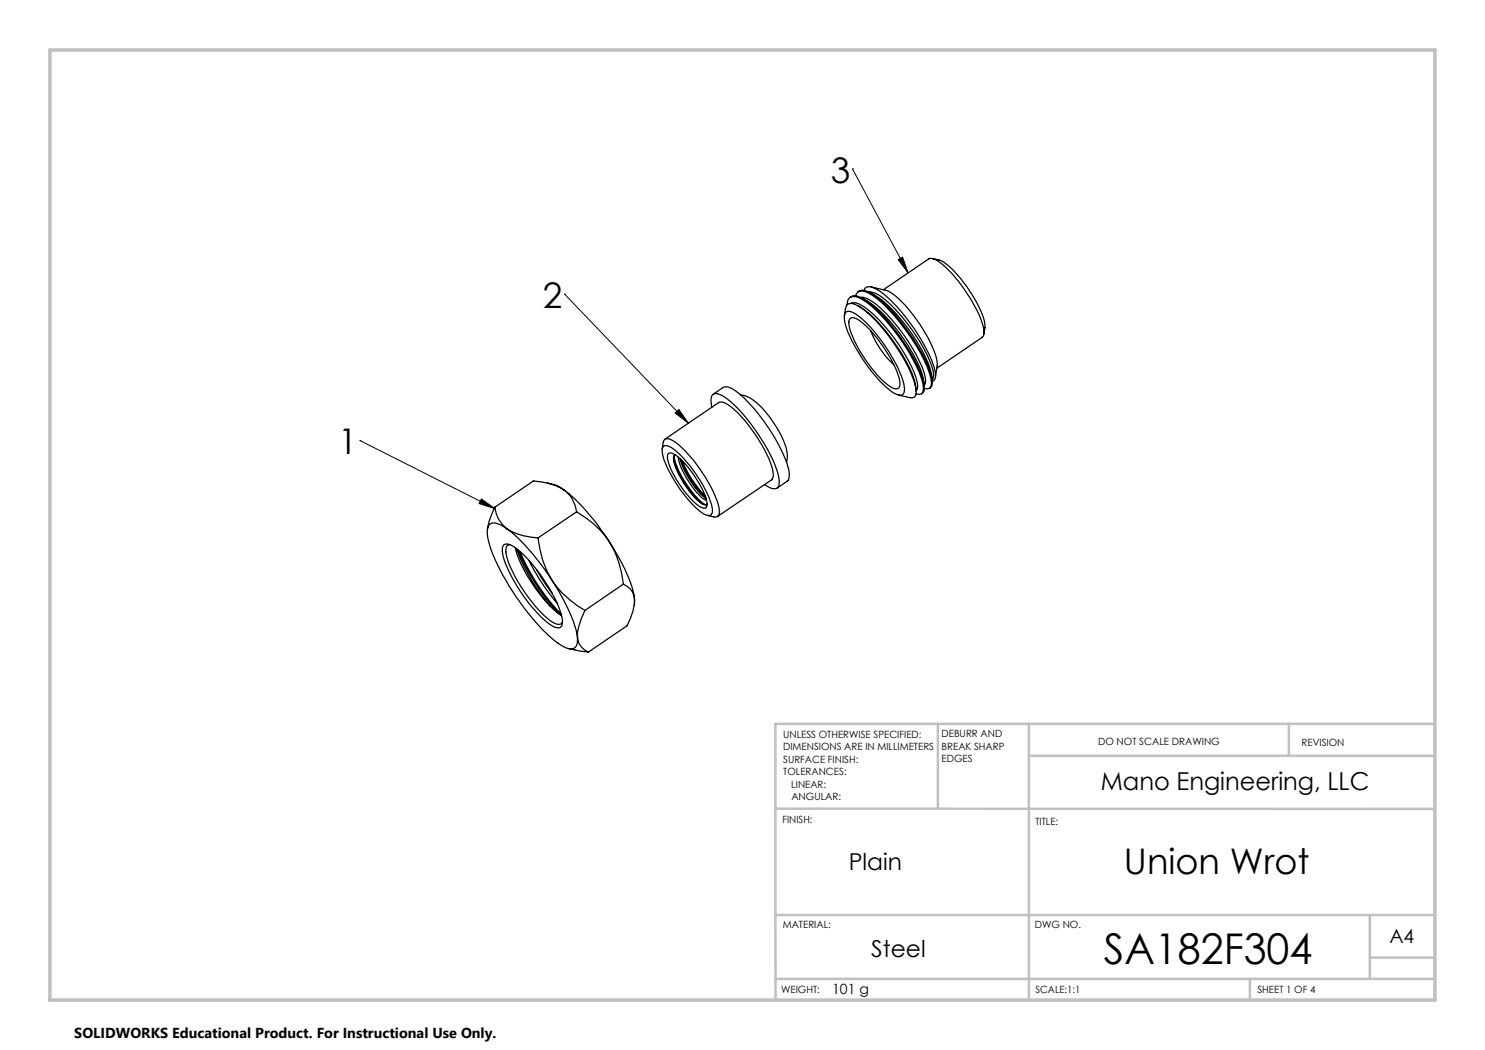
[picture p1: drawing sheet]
<svg xmlns="http://www.w3.org/2000/svg" width="297mm" height="210mm" viewBox="0 0 297 210" stroke-linecap="round" stroke-linejoin="round" font-family="sans-serif">
<g fill="none" stroke="#000" stroke-width=".25">
<path d="M170 59.5a1.73 1.73 0 0 1 2.1 0 27.7 27.7 0 0 1 8.8 9.1 25.7 25.7 0 0 1 3.9 8.1v1.5l-.3 .4M171.1 59.2a1.16 1.16 0 0 1 1.6-1 15 15 0 0 1 6.2 5 36.8 36.8 0 0 1 7 11.5l.4 1.9-.1 .6-.3 .4-.4 .2-.6-.1M171.6 58.4a1.77 1.77 0 0 1 2.1 0 25.1 25.1 0 0 1 7.7 7.6l1.1 1.5a25.7 25.7 0 0 1 3.9 8.1l.1 .9a1.28 1.28 0 0 1-.6 1.2M172.2 59.5l.4-.1a13.1 13.1 0 0 1 5.8 4.6 34.8 34.8 0 0 1 6.4 10.4l.3 1.8-.1 .6-.1 .2-.2-1.1M172.6 59.7l.9 .5M172.8 58.1l.2-.5 .5-.2a5.3 5.3 0 0 1 3.5 1.6 36.7 36.7 0 0 1 9.8 14.3 2.65 2.65 0 0 1-.1 2.9h-.3M173.7 58.4a4.5 4.5 0 0 1 3.1 1.4 35.5 35.5 0 0 1 9.6 13.6 2.62 2.62 0 0 1 0 2.5l-.1-1M174.2 58.6l.9 .6M174.2 57.4l2.9 .7a12.3 12.3 0 0 1 5.1 4.4 26.3 26.3 0 0 1 5.2 9.5l.1 .9-.4 2.6M175.1 59.2a27.5 27.5 0 0 1 8.5 9.4 17 17 0 0 1 2.7 6.3M176.7 58l9-6.2a2.3 2.3 0 0 1 2.3 .7 30 30 0 0 1 8.6 12.5l.1 .6a1.9 1.9 0 0 1-.3 1.9l-9 6.2M186.5 51.7a6.7 6.7 0 0 1 4.5 2.8 25.1 25.1 0 0 1 6 10.2v.8l-.2 1.3"/>
<path d="M142.6 78.8l2-1.3a2.26 2.26 0 0 1 2.4 .6 34.8 34.8 0 0 1 10.7 15.8l.1 .6a1.93 1.93 0 0 1-.4 1.8l-2 1.3M148.1 79h.2a8.4 8.4 0 0 1 5.1 3.8 16.3 16.3 0 0 1 4.1 8.5l-.2 1.2M168.9 63.1l.4-2.1 .5-.3a4.2 4.2 0 0 1 3.2 1.4 37.2 37.2 0 0 1 9.8 14.1 3.3 3.3 0 0 1 .1 3.2l-.5 .2-.4-.1M169.2 62.4a2.29 2.29 0 0 1 2.4 .7 31.1 31.1 0 0 1 9.1 13.6l.1 .5a1.23 1.23 0 0 1-.7 1.8h-.3a11.4 11.4 0 0 1-5-4.1 32.5 32.5 0 0 1-5.7-9.9l-.2-1.2a1.52 1.52 0 0 1 .3-1.4zM169.4 61a1.37 1.37 0 0 1 1.7-1.7 15 15 0 0 1 6.2 5 36.8 36.8 0 0 1 7 11.5 3.1 3.1 0 0 1 .1 2.9l-.5 .2-.7-.2M169.9 63.8a.99 .99 0 0 1 1.5 0 24.6 24.6 0 0 1 7.7 9.9l.9 2.5a1.32 1.32 0 0 1-.5 1.5 3 3 0 0 1-2.4-1 26.7 26.7 0 0 1-7.2-11.3 2.01 2.01 0 0 1 0-1.6zM170.1 60.7l.2-.1a4.2 4.2 0 0 1 3.3 1.4 34.7 34.7 0 0 1 9.6 13.5l.4 1.7-.2 .7-.2 .3M171.7 61.2l.2 .1M171.9 61.3a26.2 26.2 0 0 1 7.6 8.1l.9 1.4a17.7 17.7 0 0 1 2.7 6.2M173.5 60.2a32.6 32.6 0 0 1 10.9 14.5l.3 1.2M174.2 66.2a17.8 17.8 0 0 0 4.6 6.7M179.7 79l2.3 .5"/>
<path d="M183.1 77l.1 .7M184.5 78.6l-.2 .2M109.5 96.6a6.4 6.4 0 0 1 3.4 1.4M112.9 98a6.3 6.3 0 0 1 2.4 4.4M112.9 98a41.5 41.5 0 0 1 8.9 10.3M112.9 98a11.3 11.3 0 0 0-6.2-1.8l-7.7 5.3M132.4 89.8l.3-1.4a.93 .93 0 0 1 1.6-.4 19.7 19.7 0 0 1 6.3 6.7 18.6 18.6 0 0 1 3.3 7.5 .91 .91 0 0 1-.2 .9 .91 .91 0 0 1-.9 .3l-1.3-.3M132.6 89.3a1.62 1.62 0 0 1 2.1 .5 25.4 25.4 0 0 1 7.7 11.6 1.51 1.51 0 0 1-.3 1.7h-.3a6.7 6.7 0 0 1-3.8-2.7 25.7 25.7 0 0 1-5.5-9.6 1.88 1.88 0 0 1 .1-1.5zM133 87.8l10.8-7.3a2.26 2.26 0 0 1 2.2 .7 29.6 29.6 0 0 1 8.5 12.5l.1 .6a1.73 1.73 0 0 1-.3 1.7l-10.8 7.3M133.6 90.7a1.59 1.59 0 0 1 2 .7 20.9 20.9 0 0 1 5.7 8.7 1.38 1.38 0 0 1-.2 1.5l-.3 .1a7.2 7.2 0 0 1-3.5-2.9 15.4 15.4 0 0 1-3.8-7.5zM134.7 91.8a19 19 0 0 0 5.9 9.1M134.8 91.2a17.9 17.9 0 0 0 6.2 9.7l.2 .1"/>
<path d="M135 90.9a1.54 1.54 0 0 0-.2 1.7 18.4 18.4 0 0 0 5.3 7.9 .97 .97 0 0 0 1.3 .3M135.6 91.4a15.5 15.5 0 0 0 5.4 8.5l.3 .2M136 91.8a16.6 16.6 0 0 0 5.3 7.9M136.2 91.9a20.6 20.6 0 0 0 4.9 7.6M136.5 92.2a21.6 21.6 0 0 0 4.5 7M142.4 81.4l-.2-1a1.19 1.19 0 0 1 1-1.7 8.5 8.5 0 0 1 4.3 2.9 35.3 35.3 0 0 1 8.2 13.6l.1 .6a1.99 1.99 0 0 1-.4 1.9 2.69 2.69 0 0 1-2.5-.8M97.5 105.6v.2M99 101.5a6.2 6.2 0 0 0 2.4 4.3M99 101.5l-1.1 2.5-.4 1.6M100.8 108.9a2.26 2.26 0 0 1 2.4 .7 30.7 30.7 0 0 1 9.1 13.6l.2 .6a1.72 1.72 0 0 1-.5 1.7 2.98 2.98 0 0 1-2.5-1 31.8 31.8 0 0 1-8.8-13l-.2-1.2a1.4 1.4 0 0 1 .3-1.4zM101.4 105.8a41.5 41.5 0 0 1 9 10.3M101.4 105.8a11.9 11.9 0 0 0 6.2 1.8"/>
<path d="M101.4 105.8l-1.2-.8a1.86 1.86 0 0 0-2.4 0 4 4 0 0 0-.1 3.3 43.4 43.4 0 0 0 8.6 15.2 21.3 21.3 0 0 0 7 6.1 1.44 1.44 0 0 0 1.6 0 1.44 1.44 0 0 0 .6-1.5v-.6M102 108.9a1.02 1.02 0 0 0-.8 1.5 23.9 23.9 0 0 0 5.2 10 14.2 14.2 0 0 0 4.9 4.4 .84 .84 0 0 0 1.2-.4M103 109.6a28.7 28.7 0 0 0 8.7 13.2l.6 .4M103.3 109.8a37.4 37.4 0 0 0 6.7 11.4M103.6 110a41.4 41.4 0 0 0 8.4 12.9M104 110.3a40.7 40.7 0 0 0 8.2 12.5M105.8 112.1l2 3.7 2 2.8 1.6 2M107.3 113.9l1.9 3 1.2 1.7M107.6 107.6a19.6 19.6 0 0 0 2.8 8.5M110.4 116.1a18.6 18.6 0 0 0 6.6 6M110.4 116.1a31.2 31.2 0 0 1 5.1 11.4M115.3 102.4a19.3 19.3 0 0 1 6.5 5.9"/>
<path d="M115.3 102.4l-7.7 5.2M121.8 108.3a20 20 0 0 1 2.9 8.5M121.8 108.3a30.2 30.2 0 0 1 5.1 11.5M124.7 116.8a3.5 3.5 0 0 1 2.2 3M124.7 116.8l-7.7 5.3M126.9 119.8a11 11 0 0 1-1.5 5.4l-7.7 5.2M126.9 119.8v1.2M113.7 129.7l1.2 .3M114.9 130l2.8 .4M115.5 127.5a3.5 3.5 0 0 0 2.2 2.9M117 122.1a11.5 11.5 0 0 0-1.5 5.4"/>
</g>
<path d="M170.5 33.8h.1M170.5 33.8l11.1 20.8M112.9 58.8h.1M112.9 58.8l24.8 25.9M179.6 51.9l.9-.5 1.1 3.2zM72 88.1h.1M72 88.1l27 13.6M96.3 99.8l2.7 1.9-3.2-1zM135 82.6l.8-.7 1.9 2.8z" fill="none" stroke="#000" stroke-width=".2"/>
<path d="M187.6 144.8v16.9M205.8 144.8v55.2M205.8 151.2h81.2M257.8 144.8v6.4M287 144.8h-131.9v38.2M155.1 161.7l131.9 .1M155.1 183v17M155.1 183h131.9M155.1 195.8h131.9M250 195.8v4.2M274 183v12.8M274 191.5h13" fill="none" stroke="#c0c0c0" stroke-width=".5"/>
<path d="M10 10h277v190h-277z" fill="none" stroke="#c0c0c0" stroke-width=".7"/>
<path d="M96.3 99.8l2.7 1.9-3.2-1zM135 82.6l.8-.7 1.9 2.8zM179.6 51.9l.9-.5 1.1 3.2z" fill="#000"/>
<text font-size="8.5" x="220.8" y="192.7">SA182F304</text>
<g font-size="7.1">
<text x="166.2" y="36.5">3</text>
<text x="108.6" y="61.6">2</text>
<text x="67.6" y="90.9">1</text>
<text x="224.8" y="174.8">Union Wrot</text>
</g>
<text font-size="4.9" x="220.2" y="157.9">Mano Engineering, LLC</text>
<g font-size="4.7">
<text x="169.7" y="174">Plain</text>
<text x="174.2" y="191.3">Steel</text>
</g>
<text font-size="3.9" x="277.9" y="188.5">A4</text>
<text font-size="2.9" x="14.9" y="207.6">SOLIDWORKS Educational Product. For Instructional Use Only.</text>
<text font-size="2.8" x="166.4" y="198.7">101 g</text>
<g font-size="2">
<text x="156.6" y="147.5">UNLESS OTHERWISE SPECIFIED:</text>
<text x="188.3" y="147.5">DEBURR AND</text>
<text x="188.3" y="150">BREAK SHARP</text>
<text x="219.6" y="149">DO NOT SCALE DRAWING</text>
<text x="260.3" y="149.2">REVISION</text>
<text x="156.6" y="150">DIMENSIONS ARE IN MILLIMETERS</text>
<text x="156.6" y="152.5">SURFACE FINISH:</text>
<text x="156.6" y="155">TOLERANCES:</text>
<text x="188.3" y="152.5">EDGES</text>
<text x="158.3" y="157.5">LINEAR:</text>
<text x="158.3" y="160">ANGULAR:</text>
<text x="156.5" y="164.6">FINISH:</text>
<text x="207.1" y="164.9">TITLE:</text>
<text x="156.6" y="185.5">MATERIAL:</text>
<text x="207" y="185.5">DWG NO.</text>
<text x="156.2" y="198.6">WEIGHT:</text>
<text x="207.1" y="198.6">SCALE:1:1</text>
<text x="251.5" y="198.6">SHEET 1 OF 4</text>
</g>
</svg>
